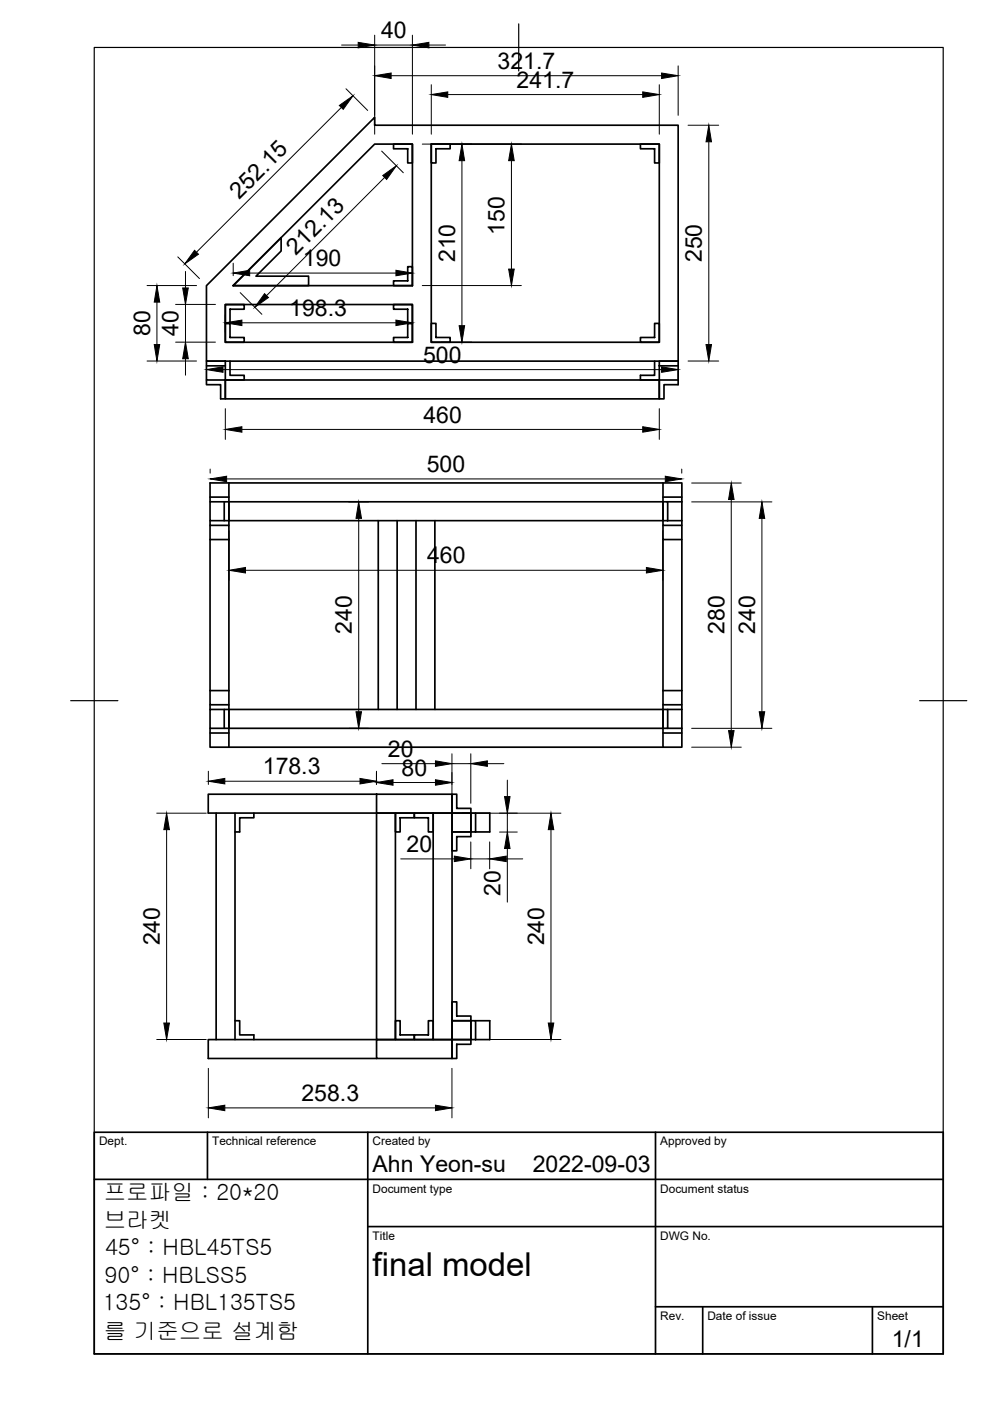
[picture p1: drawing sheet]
<svg xmlns="http://www.w3.org/2000/svg" width="210mm" height="297mm" viewBox="0 0 210 297" stroke-linecap="round" stroke-linejoin="round" font-family="sans-serif">
<g fill="none" stroke="#000" stroke-width=".36">
<path d="M79.4 24.9v1.7h64.4v50h-100v-16zM83.4 30.6h4v4h-1v-3.1h-3zM91.4 30.6h4v.9h-3v3.1h-1zM91.4 30.6h48.4v42h-48.4zM135.8 30.6h4v4h-1v-3.1h-3zM86.4 56.5h1v4.1h-4v-1.1h3zM43.8 76.6h4v1h-4zM43.8 77.6v3h4v-3M47.8 68.6h1v3h3v1h-4zM47.8 64.6h4v1h-3v3h-1zM47.8 64.6h39.6v8h-39.6zM48.8 76.6v3h3v1h-4v4h-1v-3h-3v-1"/>
<path d="M49.4 60.6l10.2-10.2v2.8l-5.3 5.4h11.1v2zM49.4 60.6l30-30h8v30zM83.4 71.6h3v-3h1v4h-4zM83.4 64.6h4v4h-1v-3h-3zM91.4 68.6h1v3h3v1h-4zM135.8 71.6h3v-3h1v4h-4zM138.8 76.6v3h-3v1h4M139.8 76.6h4v1h-4zM139.8 77.6v3M143.8 77.6v4h-3v3h-1v-4M47.8 80.6h92v4h-92zM139.8 80.6h4"/>
<path d="M44.5 110.4v1h4v3M44.5 105.4v1M44.5 111.4v35M44.5 114.4h4M47.5 106.4h1v4h-1zM47.5 106.4h-3v4h3M48.5 106.4v4h92.1v-4M48.5 102.4v3M48.5 110.4v1M48.5 114.4v35M48.5 106.4h92.1M80.2 110.4v40"/>
<path d="M84.2 110.4v40M88.2 110.4v40M92.2 110.4v40M140.6 102.4h-96.1v3h4v1M140.6 106.4v-1h4v1M140.6 105.4v-3h4v3M140.6 110.4v1h4v-1M140.6 111.4v3h4v-3M140.6 106.4h1v4h-1zM140.6 114.4v32M141.6 106.4h3M141.6 110.4h3"/>
<path d="M144.6 106.4v4M144.6 114.4v35M44.5 146.4v3h4v1M44.5 154.4v1h4v-1M44.5 155.4v3h4v-3M44.5 146.4h4M44.5 149.4v1M47.5 150.4h1v4h-1zM47.5 150.4h-3v4h3M48.5 150.4v4h92.1v-4M48.5 150.4h92.1M48.5 158.4h92.1"/>
<path d="M140.6 146.4v3h4v1M140.6 154.4v1h4v-1M140.6 155.4v3h4v-3M140.6 150.4h1v4h-1zM140.6 146.4h4M140.6 149.4v1M141.6 150.4h3M141.6 154.4h3M144.6 150.4v4M45.8 172.4v48M49.8 172.4v48M53.8 172.4v1h-3v3h-1"/>
<path d="M79.8 168.4h16v4h-16zM79.8 168.4h-35.6v4h35.6M79.8 172.4h4v48h-4zM83.8 172.4h4v1h-3v3h-1zM87.8 172.4h4v4h-1v-3h-3zM91.8 172.4h4v48h-4zM95.8 176.4h4v1h-3v3h-1zM95.8 168.4h1v3h3v1h-4zM95.8 172.4h4v4h-4zM99.8 172.4h1v4h-1zM100.8 172.4h3v4h-3M49.8 216.4h1v3h3v1"/>
<path d="M83.8 216.4h1v3h3v1h-4zM90.8 216.4h1v4h-4v-1h3zM95.8 212.4h1v3h3v1h-4zM95.8 216.4h4v4h-4zM99.8 216.4h1v4h-1zM100.8 216.4h3v4h-3M79.8 220.4h16v4h-16zM79.8 220.4h-35.6v4h35.6M95.8 220.4h4v1h-3v3h-1z"/>
</g>
<!-- layer: Border -->
<path d="M20 10.1h180v276.9h-180zM110 5.1v10M15 148.6h10M195 148.6h10" fill="none" stroke="#000" stroke-width=".25"/>
<!-- layer: TitleBlock -->
<path d="M20 240.1h180v46.9h-180zM20 250h180M44 240.1v9.9M78 240.1v46.9M139 240.1v46.9M78 260.1h122M139 277.1h61M149 277.1v9.9M185 277.1v9.9" fill="none" stroke="#000" stroke-width=".36"/>
<!-- layer: Dimensions -->
<g fill="none" stroke="#000" stroke-width=".21">
<path d="M72.4 9.6h3.5M73.4 18.8l4.6 4.6M79.4 7.5v21M79.4 9.6h8M82.9 16.1h57.4M87.4 7.5v21M90.9 9.6h3.5M91.4 18v10.5M139.8 18v10.5M143.8 14v10.5M72.4 22.8l-30.7 30.7M80.9 32l4.6 4.6"/>
<path d="M81.6 37.6l-25.1 25.1M89.5 30.6h21M94.9 20.1h41.4M97.9 34.1v35M108.4 34.1v23M145.9 26.6h6.5M150.3 30.1v43M37.7 54.5l4.6 4.6M39.3 57.6v3.5M49.4 55.8v2.6M52.9 57.9h31M87.4 55.8v2.6"/>
<path d="M31.2 76.5h10.5M31.2 60.5h10.5M33.3 64.1v9M37.2 72.5h8.5M37.2 64.5h8.5M39.3 64.5v8M39.3 76.1v3.5M43.8 78.7v1.8M47.3 78.4h93M47.8 66.7v3.8M50.9 62l4.6 4.6M51.3 68.4h32.6"/>
<path d="M87.4 66.7v3.8M89.5 60.5h21M93.5 72.5h6.5M143.8 78.7v1.8M145.9 76.5h6.5M44.6 99.4v.9M47.8 86.6v6.6M51.3 91h85M139.8 86.6v6.6M144.5 99.4v.9M48 101.5h93.1M48.6 112.5v10.5"/>
<path d="M74 106.4h4.1M76.1 109.9v41M140.5 112.5v10.5M146.6 106.4h17.1M146.6 102.4h10.6M155 105.9v49M161.5 109.9v41M52 120.9h85.1M74 154.4h4.1M95.8 159.8v10.5M99.8 159.8v10.5M146.6 154.4h17.1"/>
<path d="M146.6 158.4h10.6M33.2 172.4h10.5M35.3 175.9v41M44.2 163.5v2.8M47.7 165.6h28.6M79.8 163.5v2.8M81 161.9h11.3M83.3 165.9h9M95.8 161.9h4M97.9 172.4h21M99.8 178.5v5.7M103.3 161.9h3.5"/>
<path d="M103.8 178.5v5.7M105.9 176.4h3.8M107.6 165.4v3.5M107.6 172.4v4M107.6 179.9v11.4M116.8 175.9v41M85 182.1h11.3M99.8 182.1h4M107.3 182.1h3.5M33.2 220.4h10.5M44.2 226.5v10.5M47.7 234.9h44.6"/>
<path d="M95.8 226.5v10.5M97.9 220.4h21"/>
</g>
<g fill="#000" stroke="#000" stroke-width=".21">
<path d="M75.9 9l3.5 .6-3.5 .5zM79.4 16.1l3.5-.6v1.1zM87.4 9.6l3.5-.6v1.1zM91.4 20.1l3.5-.6v1.1zM136.3 19.5l3.5 .6-3.5 .5zM140.3 15.5l3.5 .6-3.5 .5zM71.9 22.4l2.9-2.1-2 2.9zM81.2 37.2l2.8-2.1-2 2.9zM97.9 30.6l.6 3.5h-1.2zM108.4 30.6l.6 3.5h-1.2zM150.3 26.6l.6 3.5h-1.2zM41.3 53.1l.8 .8-2.9 2.1z"/>
<path d="M49.4 57.9l3.5-.6v1.2zM83.9 57.3l3.5 .6-3.5 .6zM107.8 57.1h1.2l-.6 3.4zM32.7 73.1h1.2l-.6 3.4zM33.3 60.5l.6 3.6h-1.2zM39.3 72.5l.6 3.6h-1.2zM38.7 61.1h1.2l-.6 3.4zM43.8 78.4l3.5-.6v1.1zM47.8 68.4l3.5-.5v1.1zM56.1 62.3l.8 .8-2.9 2zM83.9 67.9l3.5 .5-3.5 .6zM97.3 69.1h1.2l-.6 3.4z"/>
<path d="M140.3 77.8l3.5 .6-3.5 .5zM149.7 73.1h1.2l-.6 3.4zM47.8 91l3.5-.5v1.1zM136.3 90.5l3.5 .5-3.5 .6zM44.6 101.5l3.4-.5v1.1zM76.1 106.4l.5 3.5h-1.1zM141.1 101l3.4 .5-3.4 .6zM155 102.4l.6 3.5h-1.1zM161.5 106.4l.6 3.5h-1.1zM48.6 120.9l3.4-.6v1.2zM137.1 120.3l3.4 .6-3.4 .6zM75.5 150.9h1.1l-.5 3.5z"/>
<path d="M154.5 154.9h1.1l-.6 3.5zM161 150.9h1.1l-.6 3.5zM35.3 172.4l.6 3.5h-1.2zM44.2 165.6l3.5-.6v1.2zM76.3 165l3.5 .6-3.5 .6zM79.8 165.9l3.5-.6v1.2zM92.3 165.3l3.5 .6-3.5 .6zM92.3 161.3l3.5 .6-3.5 .6zM99.8 161.9l3.5-.6v1.2zM107 168.9h1.1l-.5 3.5zM107.6 176.4l.5 3.5h-1.1zM116.8 172.4l.6 3.5h-1.2z"/>
<path d="M96.3 181.5l3.5 .6-3.5 .6zM103.8 182.1l3.5-.6v1.2zM34.7 216.9h1.2l-.6 3.5zM116.2 216.9h1.2l-.6 3.5zM44.2 234.9l3.5-.6v1.2zM92.3 234.3l3.5 .6-3.5 .6z"/>
</g>
<text font-size="7" x="79" y="270.6">final model</text>
<g font-size="4.9">
<text x="80.8" y="8.1">40</text>
<text x="105.5" y="14.6">321.7</text>
<text x="109.5" y="18.7">241.7</text>
<text x="50.7" y="42.4" transform="rotate(-45 50.7 42.4)">252.15</text>
<text x="107" y="49.8" transform="rotate(-90 107 49.8)">150</text>
<text x="62.7" y="54.4" transform="rotate(-45 62.7 54.4)">212.13</text>
<text x="64.2" y="56.4">190</text>
<text x="96.5" y="55.6" transform="rotate(-90 96.5 55.6)">210</text>
<text x="148.8" y="55.6" transform="rotate(-90 148.8 55.6)">250</text>
<text x="31.8" y="71.3" transform="rotate(-90 31.8 71.3)">80</text>
<text x="37.9" y="71.2" transform="rotate(-90 37.9 71.2)">40</text>
<text x="61.3" y="67">198.3</text>
<text x="89.7" y="76.9">500</text>
<text x="89.8" y="89.6">460</text>
<text x="90.5" y="100.1">500</text>
<text x="90.6" y="119.5">460</text>
<text x="74.6" y="134.4" transform="rotate(-90 74.6 134.4)">240</text>
<text x="153.6" y="134.4" transform="rotate(-90 153.6 134.4)">280</text>
<text x="160.1" y="134.4" transform="rotate(-90 160.1 134.4)">240</text>
<text x="82.2" y="160.5">20</text>
<text x="55.7" y="164.2">178.3</text>
<text x="85.1" y="164.5">80</text>
<text x="86.2" y="180.6">20</text>
<text x="106.1" y="190" transform="rotate(-90 106.1 190)">20</text>
<text x="33.9" y="200.4" transform="rotate(-90 33.9 200.4)">240</text>
<text x="115.4" y="200.4" transform="rotate(-90 115.4 200.4)">240</text>
<text x="63.9" y="233.4">258.3</text>
<text x="79" y="248.5">Ahn Yeon-su</text>
<text x="113" y="248.5">2022-09-03</text>
<text x="189.1" y="285.7">1/1</text>
</g>
<g font-size="4.8">
<text x="22" y="254.3">프로파일 : 20*20</text>
<text x="22" y="260.3">브라켓</text>
<text x="22.3" y="266.2">45° : HBL45TS5</text>
<text x="22.2" y="272">90° : HBLSS5</text>
<text x="21.8" y="277.8">135° : HBL135TS5</text>
<text x="22" y="283.9">를 기준으로 설계함</text>
</g>
<g font-size="2.5">
<text x="21" y="242.9">Dept.</text>
<text x="45" y="242.9">Technical reference</text>
<text x="79" y="242.9">Created by</text>
<text x="140" y="242.9">Approved by</text>
<text x="79" y="252.8">Document type</text>
<text x="140" y="252.8">Document status</text>
<text x="79" y="262.9">Title</text>
<text x="140" y="262.9">DWG No.</text>
<text x="140" y="279.9">Rev.</text>
<text x="150" y="279.9">Date of issue</text>
<text x="186" y="279.9">Sheet</text>
</g>
</svg>
